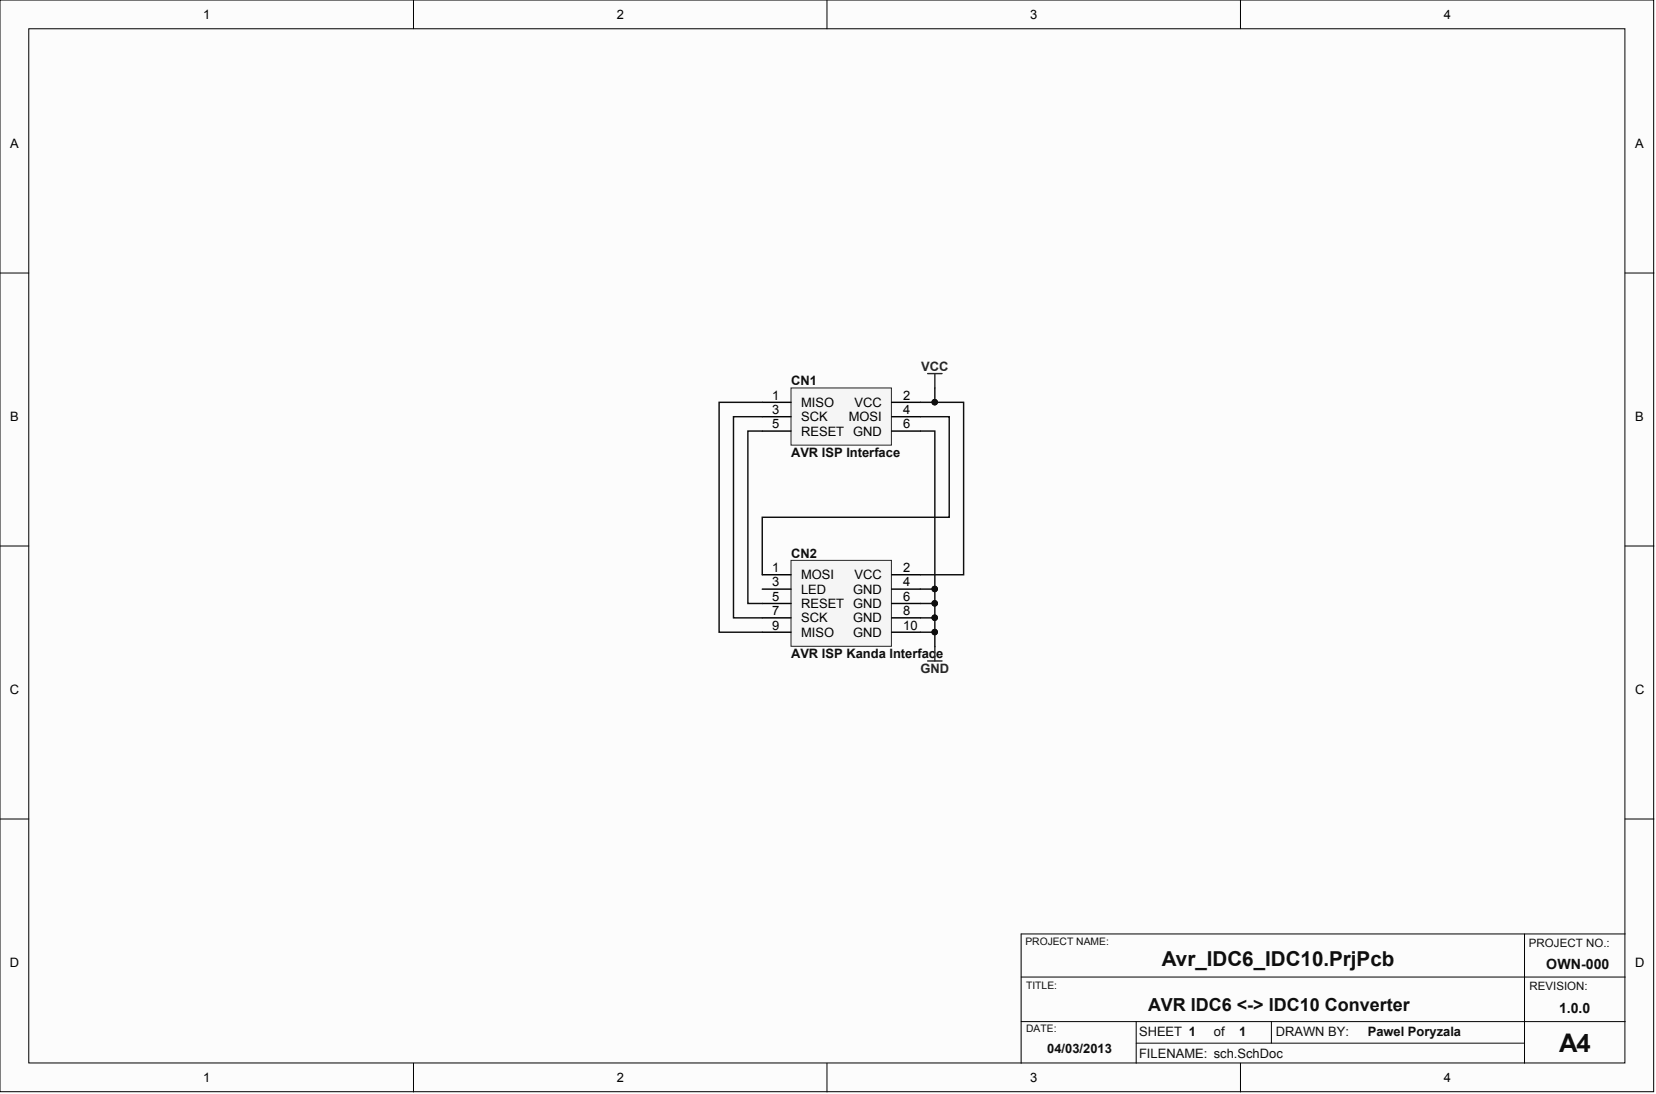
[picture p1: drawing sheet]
<svg xmlns="http://www.w3.org/2000/svg" width="292mm" height="193mm" viewBox="0 0 292 193" stroke-linecap="round" stroke-linejoin="round" font-family="sans-serif">
<g fill="#fcfcfc" stroke="#000" stroke-width=".18">
<path d="M0 0h291.7v192.6h-291.7z"/>
<path d="M5.1 5.1h281.5v182.4h-281.5z"/>
</g>
<g fill="none" stroke="#000" stroke-width=".18">
<path d="M72.9 0v5.1M145.9 0v5.1M218.8 0v5.1M0 48.2h5.1M286.7 48.2h5M0 96.3h5.1M286.7 96.3h5M0 144.5h5.1M286.7 144.5h5M180.1 172.3h106.6M268.9 164.7v22.8M286.7 164.7h-106.6v22.8"/>
<path d="M72.9 187.5v5.1M145.9 187.5v5.1M180.1 180.2h106.6M200.4 184h68.5M200.4 180.2v7.3M218.8 187.5v5.1M224.3 180.2v3.8"/>
</g>
<path d="M139.5 68.4h17.7v10.1h-17.7z" fill="#f5f5f5" stroke="#262626" stroke-width=".18"/>
<path d="M134.5 71h5M134.5 73.5h5M134.5 76h5M157.3 71h5.1M157.3 73.5h5.1M157.3 76h5.1" fill="none" stroke="#000" stroke-width=".25"/>
<path d="M139.5 98.8h17.7v15.2h-17.7z" fill="#f5f5f5" stroke="#262626" stroke-width=".18"/>
<path d="M134.5 101.4h5M134.5 103.9h5M134.5 106.4h5M134.5 109h5M134.5 111.5h5M157.3 101.4h5.1M157.3 103.9h5.1M157.3 106.4h5.1M157.3 109h5.1M157.3 111.5h5.1" fill="none" stroke="#000" stroke-width=".25"/>
<path d="M134.5 76h-2.6v30.4h2.6M134.5 73.5h-5.1v35.5h5.1M134.5 71h-7.7v40.5h7.7M162.4 71h7.6v30.4h-7.6M162.4 73.5h5v17.7h-32.9v10.2M162.4 76h2.5v35.5h-2.5M164.9 68.4v2.6M162.4 109h2.5M162.4 106.4h2.5M162.4 103.9h2.5M164.9 111.5v2.6" fill="none" stroke="#0e0e0e" stroke-width=".25"/>
<g fill="#0e0e0e" stroke="#0e0e0e" stroke-width=".18">
<circle cx="164.9" cy="70.9" r=".48"/>
<circle cx="164.9" cy="109" r=".48"/>
<circle cx="164.9" cy="106.4" r=".48"/>
<circle cx="164.9" cy="103.9" r=".48"/>
<circle cx="164.9" cy="111.5" r=".48"/>
</g>
<path d="M163.6 65.9h2.6M164.9 65.9v2.5M163.6 116.6h2.6M164.9 114.1v2.5" fill="none" stroke="#262626" stroke-width=".25"/>
<text font-size="4.5" fill="#0e0e0e" x="275" y="185.6">A4</text>
<text font-size="3.6" fill="#0e0e0e" x="204.9" y="170.3">Avr_IDC6_IDC10.PrjPcb</text>
<text font-size="3.2" fill="#0e0e0e" x="202.5" y="178.3">AVR IDC6 &lt;-&gt; IDC10 Converter</text>
<g font-size="2.5" fill="#0e0e0e">
<text x="272.8" y="170.9">OWN-000</text>
<text x="275" y="178.8">1.0.0</text>
</g>
<g font-size="2.3">
<text x="35.9" y="3.3">1</text>
<text x="108.8" y="3.3">2</text>
<text x="181.7" y="3.3">3</text>
<text x="254.7" y="3.3">4</text>
<text x="1.8" y="26.2">A</text>
<text x="288.4" y="26.2">A</text>
<text x="136.2" y="70.5">1</text>
<text x="141.3" y="71.8">MISO</text>
<text x="150.7" y="71.8">VCC</text>
<text x="159.3" y="70.5">2</text>
<text x="1.8" y="74.3">B</text>
<text x="136.2" y="73">3</text>
<text x="136.2" y="75.6">5</text>
<text x="141.3" y="74.3">SCK</text>
<text x="141.3" y="76.8">RESET GND</text>
<text x="149.7" y="74.3">MOSI</text>
<text x="159.3" y="73">4</text>
<text x="159.3" y="75.6">6</text>
<text x="288.4" y="74.3">B</text>
<text x="136.2" y="100.9">1</text>
<text x="159.3" y="100.9">2</text>
<text x="136.2" y="103.4">3</text>
<text x="136.2" y="106">5</text>
<text x="141.3" y="102.2">MOSI</text>
<text x="141.3" y="104.7">LED</text>
<text x="141.3" y="107.3">RESET GND</text>
<text x="150.5" y="104.7">GND</text>
<text x="150.7" y="102.2">VCC</text>
<text x="159.3" y="103.4">4</text>
<text x="159.3" y="106">6</text>
<text x="136.2" y="108.5">7</text>
<text x="136.2" y="111.1">9</text>
<text x="141.3" y="109.8">SCK</text>
<text x="141.3" y="112.3">MISO</text>
<text x="150.5" y="109.8">GND</text>
<text x="150.5" y="112.3">GND</text>
<text x="159.3" y="108.5">8</text>
<text x="159.3" y="111.1">10</text>
<text x="1.7" y="122.5">C</text>
<text x="288.4" y="122.5">C</text>
<text x="1.7" y="170.6">D</text>
<text x="288.4" y="170.6">D</text>
<text x="35.9" y="190.9">1</text>
<text x="108.8" y="190.9">2</text>
<text x="181.7" y="190.9">3</text>
<text x="254.7" y="190.9">4</text>
</g>
<g font-size="2.3" fill="#262626">
<text x="162.5" y="65.4">VCC</text>
<text x="162.4" y="118.7">GND</text>
</g>
<g font-size="2.3" fill="#0e0e0e">
<text x="139.5" y="68">CN1</text>
<text x="139.5" y="80.6">AVR ISP Interface</text>
<text x="139.5" y="98.4">CN2</text>
<text x="139.5" y="116.1">AVR ISP Kanda Interface</text>
<text x="184.7" y="185.8">04/03/2013</text>
<text x="200.9" y="182.8">SHEET 1</text>
<text x="214.1" y="182.8">of</text>
<text x="218.6" y="182.8">1</text>
<text x="225" y="182.8">DRAWN BY:</text>
<text x="241.3" y="182.8">Pawel Poryzala</text>
<text x="200.9" y="186.6">FILENAME: sch.SchDoc</text>
</g>
<g font-size="2" fill="#0e0e0e">
<text x="269.7" y="167.1">PROJECT NO.:</text>
<text x="269.8" y="174.7">REVISION:</text>
</g>
<g font-size="1.8" fill="#0e0e0e">
<text x="180.9" y="166.8">PROJECT NAME:</text>
<text x="181" y="174.5">TITLE:</text>
<text x="181" y="182.1">DATE:</text>
</g>
</svg>
